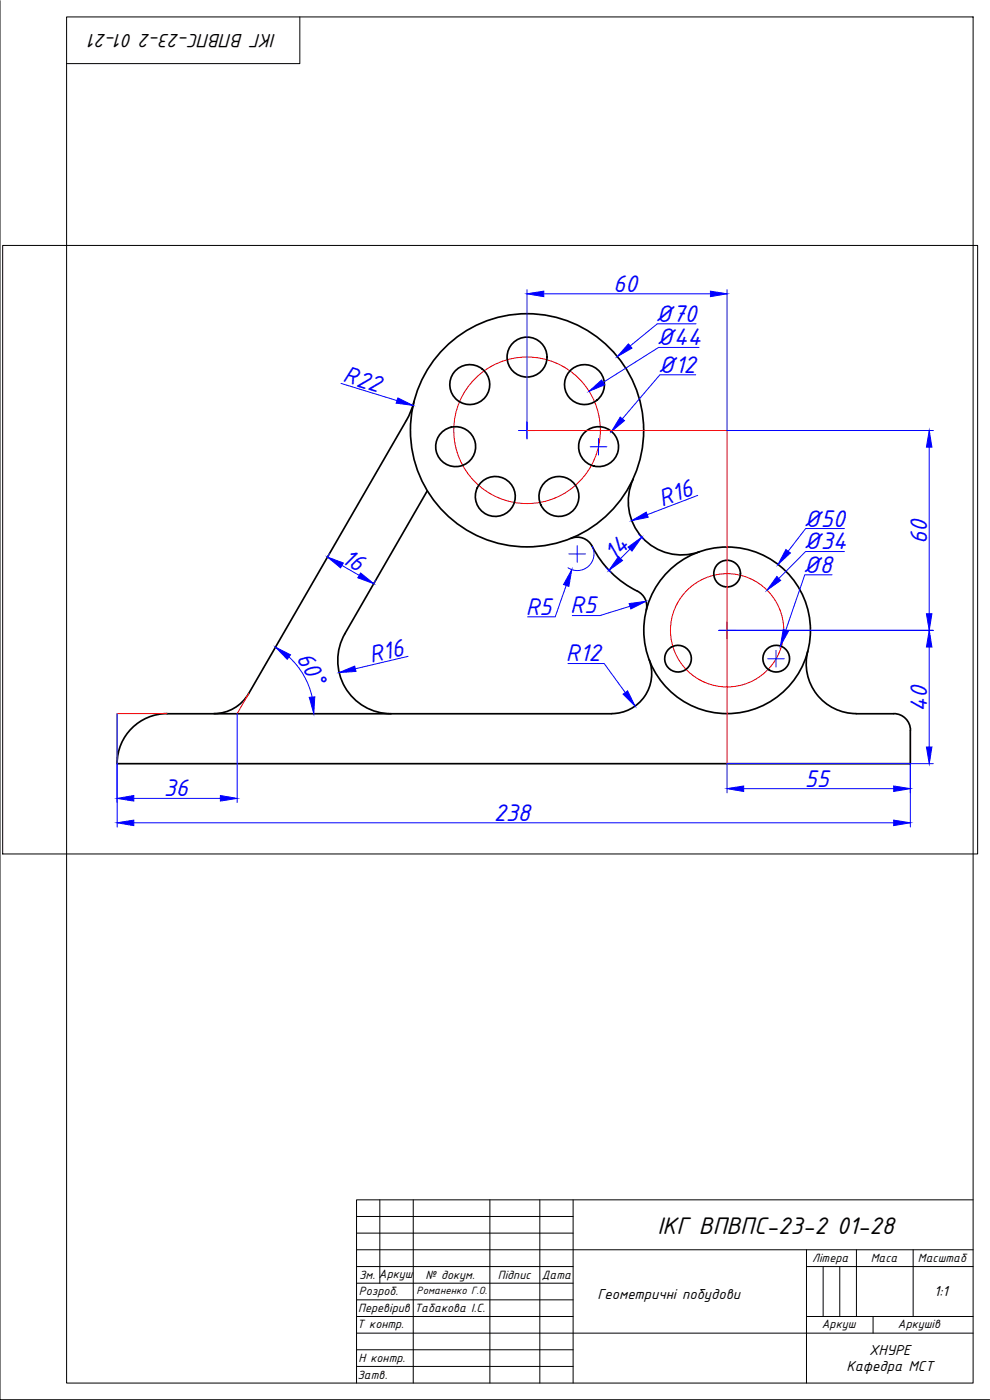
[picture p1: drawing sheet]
<svg xmlns="http://www.w3.org/2000/svg" width="297mm" height="420mm" viewBox="0 0 297 420" stroke-linecap="round" stroke-linejoin="round" font-family="sans-serif">
<!-- layer: 0 -->
<g fill="none" stroke="#000" stroke-width=".3">
<path d="M0 .2v419.9h296.9M20 5.1h272v410h-272zM90 5.1v14h-70M.8 73.7h292.5v182.6h-292.5zM107 365.1h65M107 370.1h65M107 375.1h185M114 360.1v25M124 360.1v55M147 360.1v55M162 360.1v55M172 360.1v55"/>
<path d="M242 375.1v40M257 375.1v20M274 375.1v20M292 360.1h-185v55M107 380.1h65M107 385.1h65M107 390.1h65M107 395.1h65M242 380.1h50M242 395.1h50M247 380.1v15M252 380.1v15"/>
<path d="M262 395.1v5M107 400.1h185M107 405.1h65M107 410.1h65"/>
</g>
<g fill="none" stroke="#000" stroke-width=".51">
<path d="M121.9 126.2l-47.3 82M124.2 120.6l-.9 2.8-1.4 2.8M128.2 147.3l-24.7 42.9M190 143.8a16 16 0 0 0 2.7 17.5 16 16 0 0 0 17.1 4.3M171.3 161.6a5.3 5.3 0 0 1 7 3.6 30 30 0 0 0 13 12.2M191.3 177.4a5 5 0 0 1 2.6 5.7M103.5 190.2a16 16 0 0 0 13.8 24M194.8 197.9a12 12 0 0 1-11.3 16.3M242.4 195.4a15 15 0 0 0 14.5 18.8M50.1 214.2h133.4M50.1 214.2a15 15 0 0 0-15 15M74.6 208.2a12 12 0 0 1-10.4 6"/>
<path d="M256.9 214.2h11.2M268.2 214.2a5 5 0 0 1 5 5M273.1 219.2v10h-238"/>
<circle cx="140.9" cy="115.4" r="6"/>
<circle cx="158.1" cy="107.2" r="6"/>
<circle cx="175.4" cy="115.4" r="6"/>
<circle cx="136.7" cy="134" r="6"/>
<circle cx="158.1" cy="129.1" r="35"/>
<circle cx="179.6" cy="134" r="6"/>
<circle cx="148.6" cy="149" r="6"/>
<circle cx="167.7" cy="149" r="6"/>
<circle cx="218.2" cy="172.1" r="4"/>
<circle cx="203.4" cy="197.7" r="4"/>
<circle cx="218.2" cy="189.2" r="25"/>
<circle cx="232.9" cy="197.7" r="4"/>
</g>
<g fill="none" stroke="#f00" stroke-width=".3">
<path d="M158.1 129.2h60v100h55M50.2 214.2h-15.1v15M74.6 208.2l-3.4 6"/>
<circle cx="158.1" cy="129.1" r="22"/>
<circle cx="218.2" cy="189.2" r="17"/>
</g>
<g fill="none" stroke="#00f" stroke-width=".3">
<path d="M158.1 87v44.7M163.2 88.2h49.9M208.8 97.2h-11.6l-8.1 6.6M218.1 87v42.2h61.9M102.3 115.1l16.8 5.1M208.7 112.5h-10.7l-11.3 13.2M209.8 104.3h-12.2l-16.6 10.5M155.6 129.2h5.1M177.1 134.1h5M179.6 131.6v5M278.8 134.2v50M209.3 148.7l-15.1 5.8"/>
<path d="M253.4 158.6h-11.7l-5.2 6.8M98.9 166.1l-.6 1.1M102.6 169.7l5.2 3M112.7 174.1l-.6 1.1M169.9 175.7l-3.3 9.4h-8.3M170.7 166.2h5M173.2 163.7v5M177.7 164a5 5 0 0 1-1.2 6 5 5 0 0 1-6.1 .4M181.8 170.3l1.5 1.5M189 164.8l-2.8 2.8M191.6 160.4l1.6 1.5M249.6 172.5h-8.1l-5.7 16.6"/>
<path d="M253.3 165.5h-11.6l-8 8.1M86.7 197.2a23 23 0 0 1 6.9 12M122.4 197l-15.8 3.7M170.4 199.1h10.9l6.3 8.8M189 181.9l-9 2.8h-8.3M215.6 189.2h64.4M218.1 186.7v5M230.3 197.7h5M232.8 195.2v5M278.8 194.2v30M35.1 214.2v34M71.2 214.2v26.6"/>
<path d="M40.1 239.6h26M223.1 236.7h45M273.1 229.2v19M280 229.2h-61.9v8.8M40.1 246.9h228"/>
</g>
<g fill="#00f" stroke="#00f" stroke-width=".3">
<path d="M98.3 167.2l4.7 1.8-.8 1.4z"/>
<path d="M108.2 172l3.9 3.2-4.7-1.8z"/>
<path d="M92.8 209.3l1.6-.2-.3 5.1z"/>
<path d="M82.7 194.2l4.5 2.3-1 1.4z"/>
<path d="M35.1 239.6l5-.8v1.6z"/>
<path d="M66.1 238.8l5.1 .8-5.1 .8z"/>
<path d="M119.4 119.4l4.5 2.3-5-.7z"/>
<path d="M188.6 103.2l1 1.3-4.4 2.5z"/>
<path d="M176.7 117.4l3.8-3.4 .9 1.5z"/>
<path d="M186.1 125.2l1.3 1-3.9 3.3z"/>
<path d="M235.8 164.9l1.4 1-3.8 3.5z"/>
<path d="M233.1 173l1.1 1.2-4.1 2.9z"/>
<path d="M235 188.9l1.6 .5-2.5 4.5z"/>
<path d="M189.5 156.3l4.4-2.6 .6 1.5z"/>
<path d="M171.5 171l-.8 5-1.6-.6z"/>
<path d="M185.6 167l1.2 1.2-4.1 3z"/>
<path d="M188.4 164.2l4.1-3-2.9 4.2z"/>
<path d="M186.9 208.3l1.4-1 2.2 4.6z"/>
<path d="M101.8 201.8l4.6-1.9 .4 1.6z"/>
<path d="M268.1 235.9l5 .8-5 .8z"/>
<path d="M218.1 236.7l5-.8v1.6z"/>
<path d="M278 224.2h1.6l-.8 5z"/>
<path d="M278.8 189.2l.8 5h-1.6z"/>
<path d="M278 184.2h1.6l-.8 5z"/>
<path d="M278.8 129.2l.8 5h-1.6z"/>
<path d="M213.1 87.4l5 .8-5 .8z"/>
<path d="M158.1 88.2l5.1-.8v1.6z"/>
<path d="M35.1 246.9l5-.8v1.7z"/>
<path d="M268.1 246.1l5 .8-5 .9z"/>
<path d="M188.8 181.1l5-.6-4.5 2.3z"/>
</g>
<g font-size="7.8" fill="#00f">
<text x="183.9" y="87.6">60</text>
<text x="196.6" y="96.5">Ø70</text>
<text x="197" y="103.6">Ø44</text>
<text x="197.4" y="111.8">Ø12</text>
<text x="102.6" y="114.5" transform="rotate(17 102.6 114.5)">R22</text>
<text x="198.7" y="152.1" transform="rotate(-21 198.7 152.1)">R16</text>
<text x="241.1" y="158">Ø50</text>
<text x="241.1" y="164.9">Ø34</text>
<text x="278.2" y="163.4" transform="rotate(-90 278.2 163.4)">60</text>
<text x="102.1" y="168.7" transform="rotate(30 102.1 168.7)">16</text>
<text x="184.3" y="168.7" transform="rotate(-45 184.3 168.7)">14</text>
<text x="240.8" y="171.9">Ø8</text>
<text x="157.7" y="184.5">R5 R5</text>
<text x="88.8" y="197.4" transform="rotate(60 88.8 197.4)">60°</text>
<text x="111.4" y="199" transform="rotate(-13 111.4 199)">R16</text>
<text x="169.8" y="198.5">R12</text>
<text x="278.2" y="213.7" transform="rotate(-90 278.2 213.7)">40</text>
<text x="49.1" y="239">36</text>
<text x="241.5" y="236.1">55</text>
<text x="148.1" y="246.3">238</text>
</g>
<text font-size="7.8" x="197.3" y="370.3">ІКГ ВПВПС-23-2 01-28</text>
<text font-size="6.2" x="82.8" y="10.3" transform="rotate(-180 82.8 10.3)">ІКГ ВПВПС-23-2 01-21</text>
<g font-size="4.7">
<text x="179.2" y="389.7">Геометричні побудови</text>
<text x="280.3" y="388.9">1:1</text>
<text x="260.8" y="406.5">ХНУРЕ</text>
<text x="254" y="411.5">Кафедра МСТ</text>
</g>
<g font-size="3.9">
<text x="107.7" y="383.7">Зм. Аркуш</text>
<text x="127.7" y="383.8">№ докум.</text>
<text x="149.4" y="383.8">Підпис</text>
<text x="162.6" y="383.8">Дата</text>
<text x="243.7" y="378.8">Літера</text>
<text x="261.2" y="378.7">Маса</text>
<text x="275.4" y="378.8">Масштаб</text>
<text x="107.7" y="388.8">Розроб.</text>
<text x="107.5" y="393.7">Перевірив</text>
<text x="124.3" y="393.8">Табакова І.С.</text>
<text x="107.2" y="398.5">Т контр.</text>
<text x="246.6" y="398.6">Аркуш</text>
<text x="269.4" y="398.7">Аркушів</text>
<text x="107.3" y="413.8">Затв.</text>
<text x="107.6" y="408.7">Н контр.</text>
</g>
<text font-size="3.4" x="125" y="388.4">Романенко Г.О.</text>
</svg>
